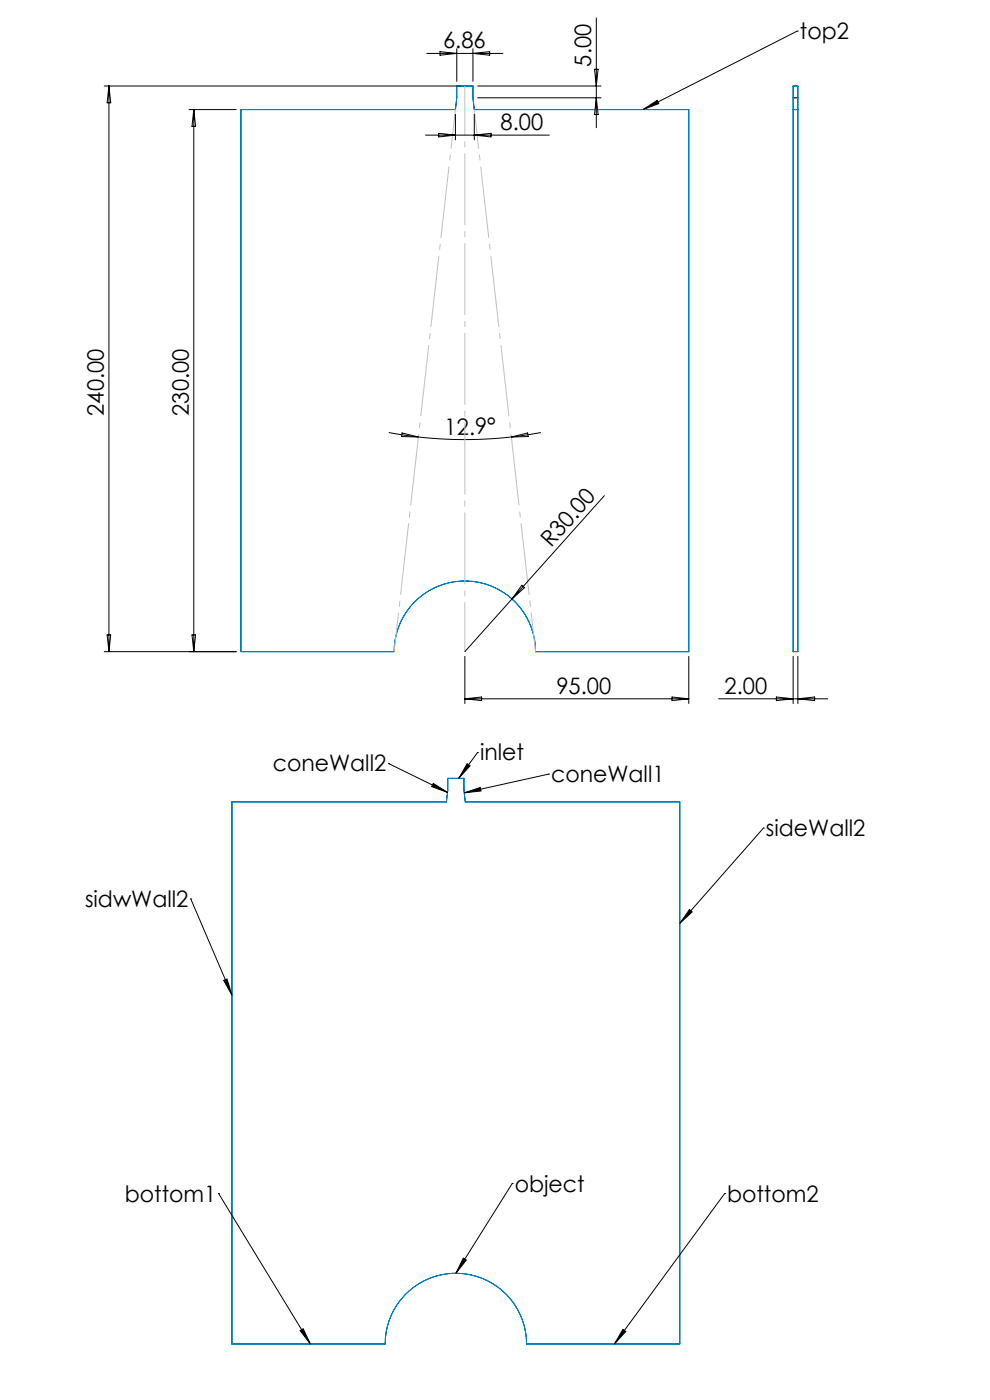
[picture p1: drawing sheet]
<svg xmlns="http://www.w3.org/2000/svg" width="210mm" height="297mm" viewBox="0 0 210 297" stroke-linecap="round" stroke-linejoin="round" font-family="sans-serif">
<path d="M168.2 18.2h1v120h-1zM51.1 23.2h45.5l.3-2.5v-2.5h3.4v2.5l.3 2.5h45.5v115h-32.5a15 15 0 0 0-15-15 15 15 0 0 0-15 15h-32.5zM168.2 23.2h1M49.2 170.1h45.5l.3-2.5v-2.5h3.4v2.5l.3 2.5h45.5v115h-32.5a15 15 0 0 0-15-15 15 15 0 0 0-15 15h-32.5z" fill="none" stroke="#0080c0" stroke-width=".21"/>
<path d="M168.2 20.7h1" fill="none" stroke="#000" stroke-width=".25"/>
<g fill="none" stroke="#000" stroke-width=".21">
<path d="M22.1 18.2h75.5M23.1 18.2v120M23.1 18.2l.4 3.6h-.8zM90.5 11.3h16.2M93.3 11l3.6 .3-3.6 .4zM96.9 10.3v6.9M100.3 10.3v6.9M100.3 11.3l3.6-.3v.7zM101.3 18.2h26.2M126.1 14.7h.8l-.4 3.5zM126.5 3.8v23.3M169.1 6.6h.1"/>
<path d="M169.1 6.6l-32.7 16.6M40.1 23.2h10M41.1 23.2v115M41.1 23.2l.4 3.6h-.8zM90.3 28.7h26.2M93 28.3l3.6 .4-3.6 .3zM96.6 24.2v5.5M100.6 24.2v5.5M100.6 28.7l3.6-.4v.7zM101.3 20.7h26.2M126.5 20.7l.4 3.6h-.8zM136.4 23.2l3-1.9 .3 .7z"/>
<path d="M82.5 91.8l6.3 .9M85.3 91.9l3.5 .8-3.6-.1zM88.8 92.7a87.7 87.7 0 0 0 19.7 0M108.5 92.7l3.4-.8 .1 .7zM114.7 91.8l-6.2 .9M128.2 105.2l-29.6 33M22.7 134.7h.8l-.4 3.5zM40.7 134.7h.8l-.4 3.5zM50.1 138.2h-28M98.6 139.2v10M110.7 124.2l.6 .5-2.7 2.4zM146.1 139.2v10"/>
<path d="M168.2 139.2v10M169.2 139.2v10M98.6 148.2h47.5M98.6 148.2l3.6-.3v.7zM101.3 159.7l-4 5.4M101.3 159.7h.1M142.5 147.9l3.6 .3-3.6 .4zM152.4 148.2h23.2M164.7 147.9l3.5 .3-3.5 .4zM169.2 148.2l3.6-.3v.7zM82.4 162l12.5 6.1M82.4 162h.1"/>
<path d="M91.9 166.2l3 1.9-3.3-1.2zM98.5 168.2l3.4-1.1 .1 .7zM99.1 162l.6 .5-2.4 2.6zM116.4 164.2l-17.9 4M116.4 164.2h.1M161.9 175.7h.1M161.9 175.7l-17.7 20.2M40.5 190.7h.1M40.5 190.7l8.7 20.4M146.3 193l.5 .5-2.6 2.4zM47.4 208l.7-.3 1.1 3.4zM46.4 253.2h.1"/>
<path d="M46.4 253.2l19.4 31.9M108.7 251.1l-12 19M108.7 251.1h.1M153.7 253.2l-23.4 31.9M153.7 253.2h.1M98.3 266.9l.6 .4-2.2 2.8zM63.7 282.3l.6-.4 1.5 3.2zM132.1 282l.6 .5-2.4 2.6z"/>
</g>
<path d="M98.6 18.2v120" fill="none" stroke="#c0c0c0" stroke-width=".21" stroke-dasharray="15.2 1.3 1.3 1.3" stroke-dashoffset="4.8" stroke-linecap="butt"/>
<path d="M83.6 138.2l13-115M113.6 138.2l-13-115" fill="none" stroke="#c0c0c0" stroke-width=".21" stroke-dasharray="15.2 1.3 1.3 1.3" stroke-dashoffset="6.9" stroke-linecap="butt"/>
<path d="M136.4 23.2l3-1.9 .3 .7zM99.1 162l.6 .5-2.4 2.6zM98.5 168.2l3.4-1.1 .1 .7zM91.9 166.2l3 1.9-3.3-1.2zM146.3 193l.5 .5-2.6 2.4zM47.4 208l.7-.3 1.1 3.4zM98.3 266.9l.6 .4-2.2 2.8zM63.7 282.3l.6-.4 1.5 3.2zM132.1 282l.6 .5-2.4 2.6z" fill="#000"/>
<g font-size="4.8">
<text x="94" y="10.3">6.86</text>
<text x="169.7" y="8.3">top2</text>
<text x="125.4" y="14.1" transform="rotate(-90 125.4 14.1)">5.00</text>
<text x="106.2" y="27.6">8.00</text>
<text x="22" y="88.2" transform="rotate(-90 22 88.2)">240.00</text>
<text x="40" y="88.2" transform="rotate(-90 40 88.2)">230.00</text>
<text x="94.3" y="92.2" transform="rotate(-1 94.3 92.2)">12.9°</text>
<text x="116.9" y="116.2" transform="rotate(-48 116.9 116.2)">R30.00</text>
<text x="118" y="147.2">95.00</text>
<text x="153.7" y="147.2">2.00</text>
<text x="101.8" y="161.3">inlet</text>
<text x="57.9" y="163.7">coneWall2</text>
<text x="116.9" y="165.9">coneWall1</text>
<text x="162.5" y="177.3">sideWall2</text>
<text x="18" y="192.3">sidwWall2</text>
<text x="26.5" y="254.9">bottom1</text>
<text x="109.2" y="252.8">object</text>
<text x="154.2" y="254.9">bottom2</text>
</g>
</svg>
